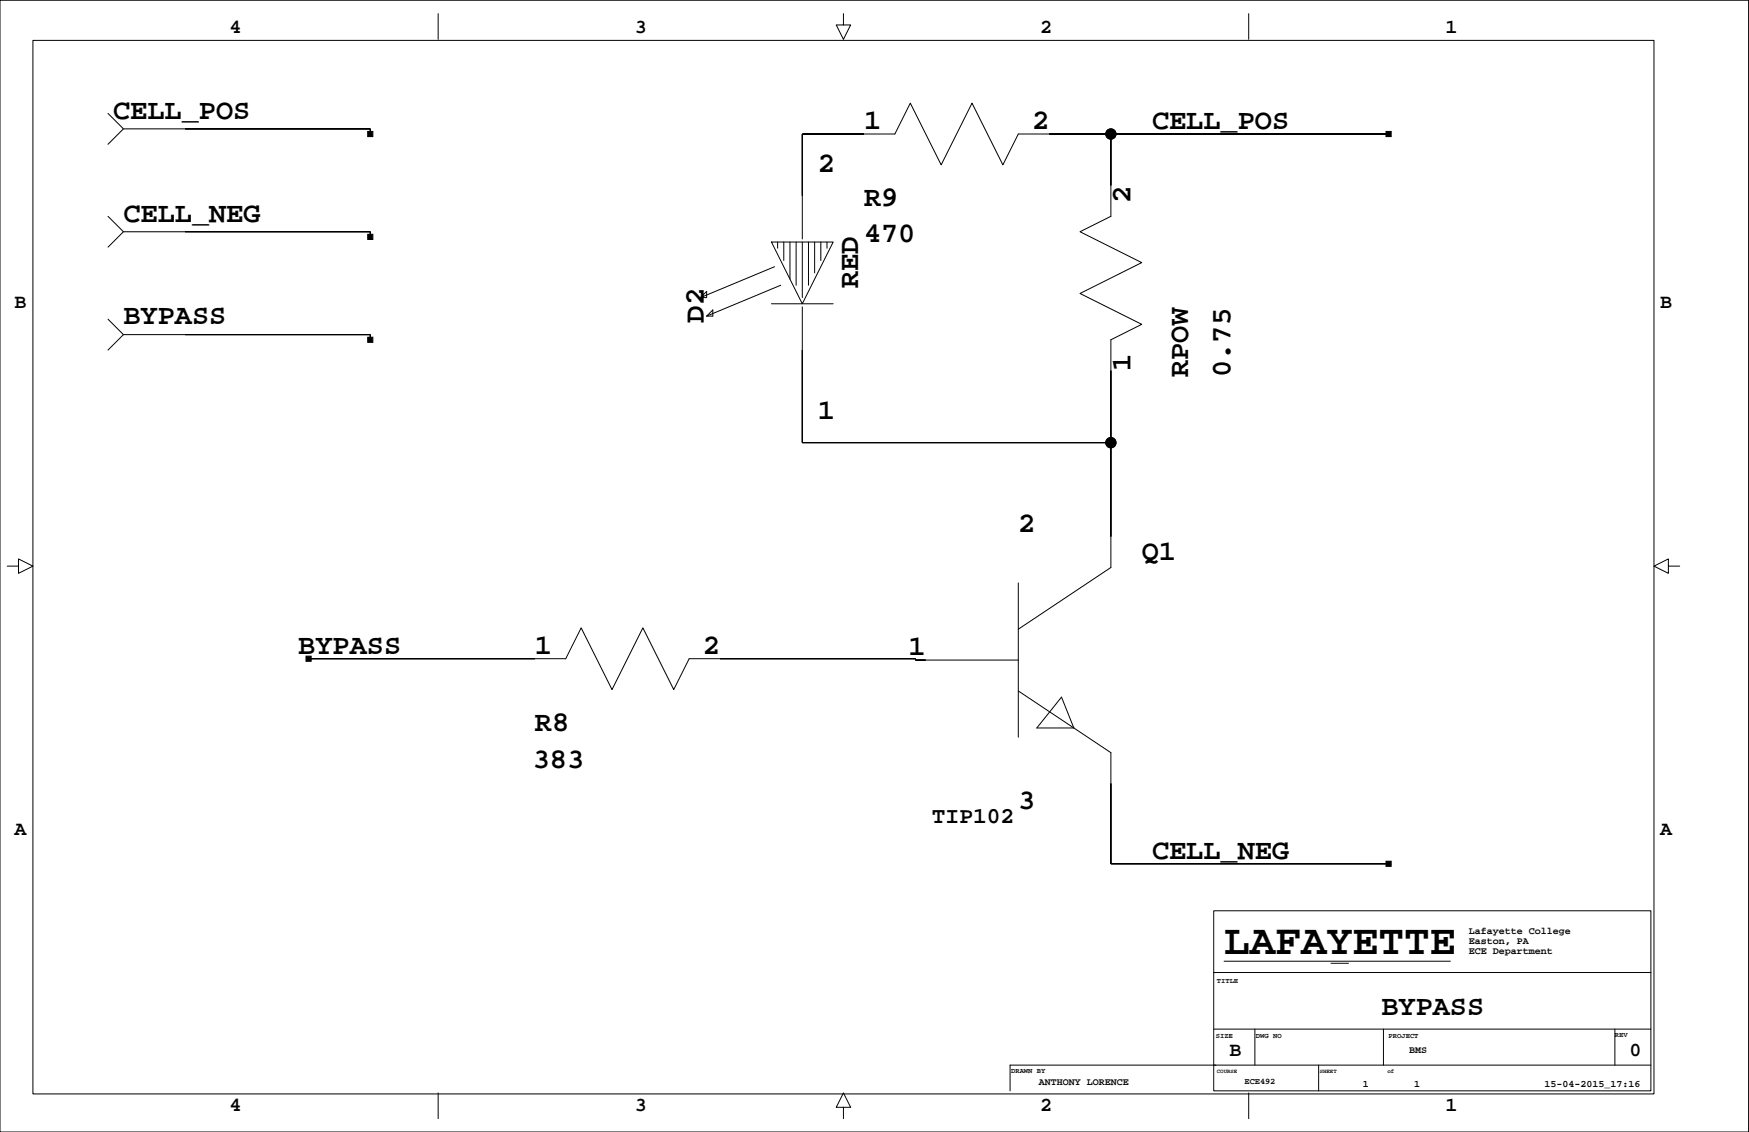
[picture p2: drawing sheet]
<svg xmlns="http://www.w3.org/2000/svg" width="432mm" height="279mm" viewBox="0 0 432 279" stroke-linecap="round" stroke-linejoin="round" font-family="sans-serif">
<g fill="none" stroke="#000" stroke-width=".25">
<path d="M0 .1h431.7v279.3h-431.7zM8.1 10h400.2v260h-400.2zM108.2 3.4v6.3M208.2 3.4v2.8h1.8l-1.8 3.5-1.7-3.5h1.7M308.3 3.4v6.3M26.7 28l3.8 3.8-3.8 3.8M30.5 31.8h60.9v1.3M274.3 33.1v20.3l-7.7 3.8 15.3 7.6-15.3 7.6 15.3 7.7-7.6 3.8v56.2l-22.9 15.2M342.8 33.1h-91.4l-3.8 7.6-7.6-15.2-7.6 15.2-7.7-15.2-3.8 7.6h-22.8v25.9M26.7 53.4l3.8 3.8-3.8 3.8M30.5 57.2h60.9v1.3M190.5 59.7h15.2l-7.6 15.3z"/>
<path d="M192 59.7v1.6M193.5 59.7v4.6M195 59.7v9.2M196.6 59.7v10.7M198.1 59.7v13.8M199.6 59.7v10.7M201.1 59.7v7.7M202.6 59.7v4.6M204.2 59.7v1.6M26.7 78.8l3.8 3.8-3.8 3.8M174.5 71.9v1.6h-1.6zM174.5 78l1.5-1.5v1.5z"/>
<path d="M190.5 75h15.2M191.2 65.8l-18.3 7.7M192.7 70.4l-18.2 7.6M198.1 75.7v33.6h76.2M30.5 82.6h60.9v1.3M1.8 139.7h2.8v-1.7l3.5 1.7-3.5 1.8v-1.8M411.9 139.7v-1.7l-3.6 1.7 3.6 1.8v-1.8h2.8M251.4 143.9v38.1M76.2 162.6h63.5l3.8-7.6 7.6 15.2 7.6-15.2 7.6 15.2 3.8-7.6h55.9v.3h25.4M251.4 170.5l22.9 15.3v27.4h68.5M262.1 172.1l3 7.6h-9.1zM299.7 224.8h107.9v44.4h-107.9z"/>
<path d="M302.2 237.2h55.9M328.6 237.8h4.3M299.7 240h107.9M299.7 254h107.9M309.8 254v8.9M341.6 254v8.9M398.7 254v8.9M108.2 269.8v6.3M208.2 273.3h1.8l-1.8-3.5-1.7 3.5h1.7v2.8M308.3 269.8v6.3M325.6 262.9v6.3M407.6 262.9h-158.2v6.3"/>
<circle cx="274.3" cy="33.1" r="1.27"/>
<circle cx="274.3" cy="109.3" r="1.27"/>
</g>
<g fill="#000" stroke="#000" stroke-width=".25">
<path d="M90.8 32.4h1.3v1.3h-1.3z" fill-rule="evenodd"/>
<path d="M45.7 31.8h45.7z" fill-rule="evenodd"/>
<path d="M91.4 31.8v1.3z" fill-rule="evenodd"/>
<path d="M198.1 33.1v15.2z" fill-rule="evenodd"/>
<path d="M198.1 33.1h15.2z" fill-rule="evenodd"/>
<path d="M274.3 33.1v12.7z" fill-rule="evenodd"/>
<path d="M259 33.1h15.3z" fill-rule="evenodd"/>
<path d="M342.2 32.4h1.3v1.3h-1.3z" fill-rule="evenodd"/>
<path d="M274.3 33.1h68.5z" fill-rule="evenodd"/>
<path d="M90.8 57.8h1.3v1.3h-1.3z" fill-rule="evenodd"/>
<path d="M45.7 57.2h45.7z" fill-rule="evenodd"/>
<path d="M91.4 57.2v1.3z" fill-rule="evenodd"/>
<path d="M90.8 83.2h1.3v1.3h-1.3z" fill-rule="evenodd"/>
<path d="M91.4 82.6v1.3z" fill-rule="evenodd"/>
<path d="M45.7 82.6h45.7z" fill-rule="evenodd"/>
<path d="M198.1 86.4v22.9z" fill-rule="evenodd"/>
<path d="M274.3 91.5v17.8z" fill-rule="evenodd"/>
<path d="M274.3 109.3v23.1z" fill-rule="evenodd"/>
<path d="M198.1 109.3h76.2z" fill-rule="evenodd"/>
<path d="M75.5 162h1.3v1.2h-1.3z" fill-rule="evenodd"/>
<path d="M76.2 162.6h55.9z" fill-rule="evenodd"/>
<path d="M226 162.6v.3z" fill-rule="evenodd"/>
<path d="M177.8 162.6h48.2z" fill-rule="evenodd"/>
<path d="M226 162.9h2.5z" fill-rule="evenodd"/>
<path d="M274.3 193.4v19.8z" fill-rule="evenodd"/>
<path d="M342.2 212.6h1.3v1.2h-1.3z" fill-rule="evenodd"/>
<path d="M274.3 213.2h68.5z" fill-rule="evenodd"/>
<circle cx="274.3" cy="33.1" r="1.27"/>
<circle cx="274.3" cy="109.3" r="1.27"/>
</g>
<text font-size="10.6" x="302.2" y="235.4">LAFAYETTE</text>
<g font-size="7.1">
<text x="27.9" y="29.3">CELL_POS</text>
<text x="213.3" y="31.8">1</text>
<text x="254.8" y="31.8">2</text>
<text x="284.4" y="31.8">CELL_POS</text>
<text x="201.9" y="42.5">2</text>
<text x="213.3" y="50.9">R9</text>
<text x="279.1" y="50" transform="rotate(-90 279.1 50)">2</text>
<text x="30.5" y="54.7">CELL_NEG</text>
<text x="213.3" y="59.8">470</text>
<text x="211.8" y="71.2" transform="rotate(-90 211.8 71.2)">RED</text>
<text x="30.5" y="80.1">BYPASS</text>
<text x="173.7" y="79.6" transform="rotate(-90 173.7 79.6)">D2</text>
<text x="279.1" y="91.5" transform="rotate(-90 279.1 91.5)">1</text>
<text x="293.4" y="93" transform="rotate(-90 293.4 93)">RPOW</text>
<text x="303.8" y="93" transform="rotate(-90 303.8 93)">0.75</text>
<text x="201.9" y="103.5">1</text>
<text x="251.4" y="131.2">2</text>
<text x="281.9" y="138.3">Q1</text>
<text x="73.6" y="161.3">BYPASS</text>
<text x="132" y="161.3">1</text>
<text x="173.5" y="161.3">2</text>
<text x="224.3" y="161.7">1</text>
<text x="132" y="180.4">R8</text>
<text x="131.5" y="189.6">383</text>
<text x="251.4" y="199.8">3</text>
<text x="284.4" y="211.9">CELL_NEG</text>
<text x="341" y="250.5">BYPASS</text>
</g>
<text font-size="5.6" x="230.1" y="203.1">TIP102</text>
<g font-size="4.9">
<text x="56.7" y="8.1">4</text>
<text x="156.7" y="8.1">3</text>
<text x="256.8" y="8.1">2</text>
<text x="356.8" y="8.1">1</text>
<text x="3.6" y="76.1">B</text>
<text x="409.9" y="76.1">B</text>
<text x="3.6" y="206.1">A</text>
<text x="409.9" y="206.1">A</text>
<text x="303.5" y="260.7">B</text>
<text x="402.3" y="260.7">0</text>
<text x="56.7" y="274.2">4</text>
<text x="156.7" y="274.2">3</text>
<text x="256.8" y="274.2">2</text>
<text x="356.8" y="274.2">1</text>
</g>
<g font-size="2.5">
<text x="362.6" y="233">Easton, PA</text>
<text x="362.6" y="230.5">Lafayette College</text>
<text x="362.6" y="235.5">ECE Department</text>
<text x="347.9" y="259.9">BMS</text>
<text x="256.5" y="267.8">ANTHONY LORENCE</text>
<text x="336.5" y="268.3">1</text>
<text x="349.2" y="268.3">1</text>
<text x="381.3" y="268.3">15-04-2015_17:16</text>
</g>
<text font-size="2.1" x="307.3" y="267.6">ECE492</text>
<g font-size="1.8">
<text x="300.4" y="242.5">TITLE</text>
<text x="300.2" y="256.2">SIZE</text>
<text x="310.1" y="256.2">DWG NO</text>
<text x="342.8" y="256.2">PROJECT</text>
<text x="398.7" y="256">REV</text>
<text x="249.6" y="264.9">DRAWN BY</text>
</g>
<g font-size="1.4">
<text x="300.4" y="264.9">COURSE</text>
<text x="325.8" y="264.9">SHEET</text>
<text x="342.6" y="264.8">of</text>
</g>
</svg>
